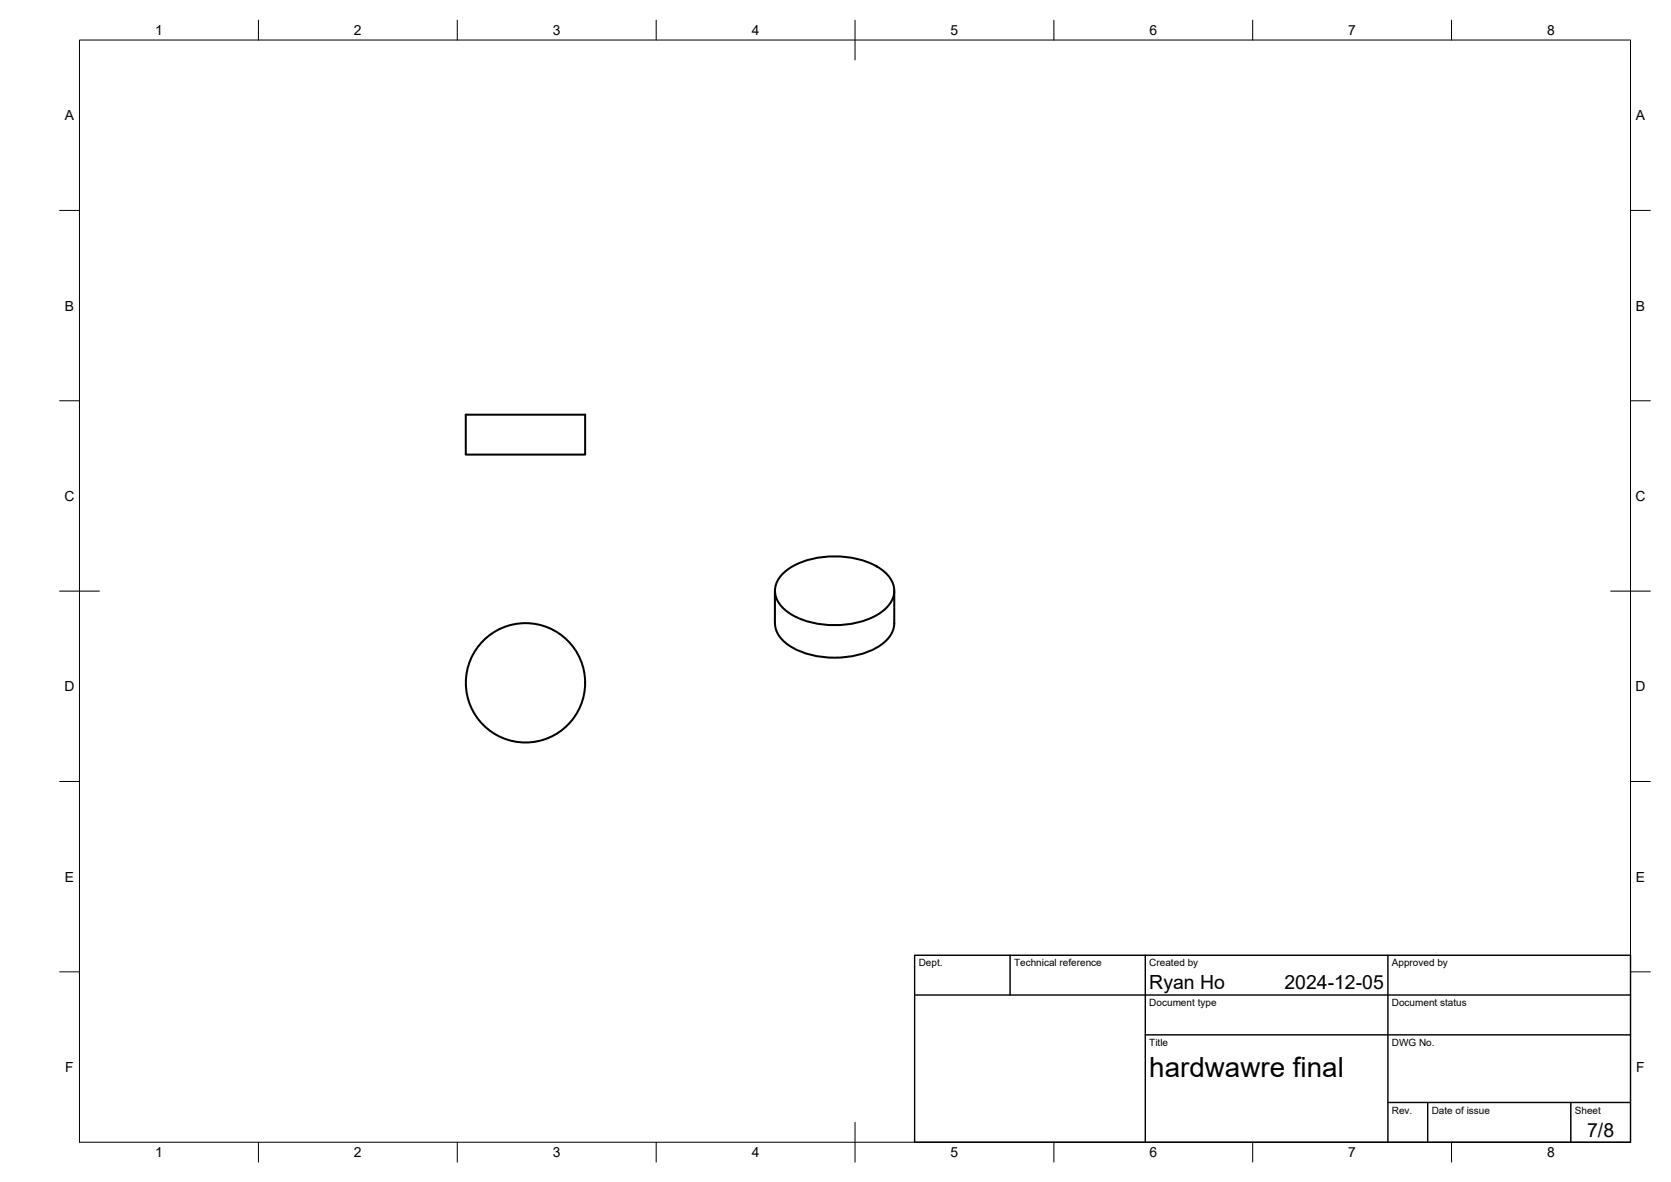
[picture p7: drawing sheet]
<svg xmlns="http://www.w3.org/2000/svg" width="420mm" height="297mm" viewBox="0 0 420 297" stroke-linecap="round" stroke-linejoin="round" font-family="sans-serif">
<!-- layer: Visible -->
<g fill="none" stroke="#000" stroke-width=".51">
<path d="M117.1 104.2h30v10h-30zM194.8 148.5l.1 8.1a7.3 7.3 0 0 0 4.4 6.1 23.1 23.1 0 0 0 22.3-.7 6.9 6.9 0 0 0 3.3-5.4v-8.1M197.1 143.9a20.2 20.2 0 0 1 15.1-4 17.2 17.2 0 0 1 11.2 4.9 5.6 5.6 0 0 1-.8 8.2 20.2 20.2 0 0 1-15 4 17.2 17.2 0 0 1-11.3-4.8 5.6 5.6 0 0 1 .8-8.3z"/>
<circle cx="132.1" cy="171.6" r="15"/>
</g>
<!-- layer: BORDER -->
<g fill="none" stroke="#000" stroke-width=".25">
<path d="M20 10.1h390v276.9h-390zM65 5.1v5M115 5.1v5M165 5.1v5M215 5.1v10M265 5.1v5M315 5.1v5M365 5.1v5M15 52.9h5M410 52.9h5M15 100.7h5M410 100.7h5"/>
<path d="M15 148.6h10M405 148.6h10M15 196.4h5M410 196.4h5M15 244.2h5M410 244.2h5M65 287v5M115 287v5M165 287v5M215 282.1v9.9M265 287v5M315 287v5"/>
<path d="M365 287v5"/>
</g>
<!-- layer: TITLEBLOCK -->
<path d="M230 240.1h180v46.9h-180zM230 250h180M254 240.1v9.9M288 240.1v46.9M349 240.1v46.9M288 260.1h122M349 277.1h61M359 277.1v9.9M395 277.1v9.9" fill="none" stroke="#000" stroke-width=".36"/>
<text font-size="7" x="289" y="270.6">hardwawre final</text>
<g font-size="4.9">
<text x="289" y="248.5">Ryan Ho</text>
<text x="323" y="248.5">2024-12-05</text>
<text x="399.1" y="285.7">7/8</text>
</g>
<g font-size="3.5">
<text x="39" y="8.8">1</text>
<text x="89" y="8.8">2</text>
<text x="139" y="8.8">3</text>
<text x="189" y="8.8">4</text>
<text x="239" y="8.8">5</text>
<text x="289" y="8.8">6</text>
<text x="339" y="8.8">7</text>
<text x="389" y="8.8">8</text>
<text x="16.3" y="30.2">A</text>
<text x="411.3" y="30.2">A</text>
<text x="16.3" y="78">B</text>
<text x="411.3" y="78">B</text>
<text x="16.2" y="125.9">C</text>
<text x="411.2" y="125.9">C</text>
<text x="16.2" y="173.7">D</text>
<text x="411.2" y="173.7">D</text>
<text x="16.3" y="221.6">E</text>
<text x="411.3" y="221.6">E</text>
<text x="16.4" y="269.4">F</text>
<text x="411.4" y="269.4">F</text>
<text x="39" y="290.8">1</text>
<text x="89" y="290.8">2</text>
<text x="139" y="290.8">3</text>
<text x="189" y="290.8">4</text>
<text x="239" y="290.8">5</text>
<text x="289" y="290.8">6</text>
<text x="339" y="290.8">7</text>
<text x="389" y="290.8">8</text>
</g>
<g font-size="2.5">
<text x="231" y="242.9">Dept.</text>
<text x="255" y="242.9">Technical reference</text>
<text x="289" y="242.9">Created by</text>
<text x="350" y="242.9">Approved by</text>
<text x="289" y="252.8">Document type</text>
<text x="350" y="252.8">Document status</text>
<text x="289" y="262.9">Title</text>
<text x="350" y="262.9">DWG No.</text>
<text x="350" y="279.9">Rev.</text>
<text x="360" y="279.9">Date of issue</text>
<text x="396" y="279.9">Sheet</text>
</g>
</svg>
